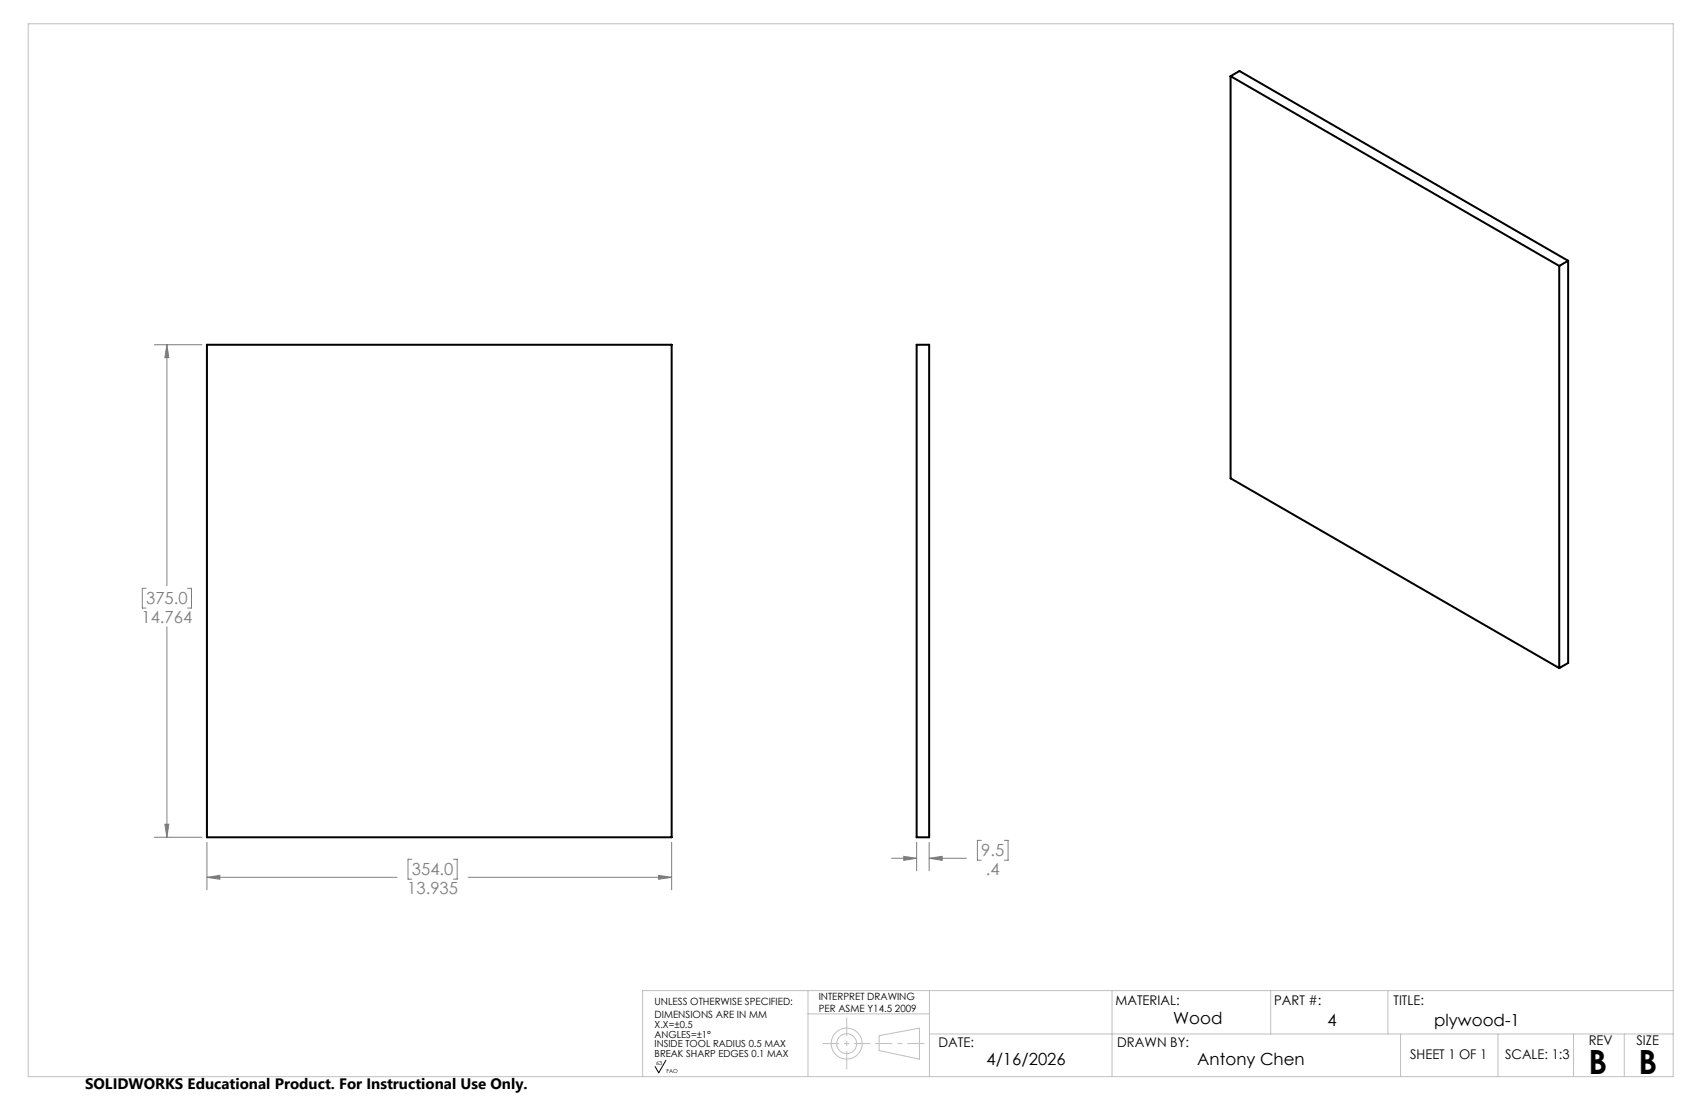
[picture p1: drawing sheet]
<svg xmlns="http://www.w3.org/2000/svg" width="432mm" height="279mm" viewBox="0 0 432 279" stroke-linecap="round" stroke-linejoin="round" font-family="sans-serif">
<path d="M312.4 19.3v102.1l83.4 48.1M312.4 19.3l83.4 48.2M312.4 19.3l2.2-1.3 83.5 48.2M395.8 67.5v102M398.1 66.2l-2.3 1.3M398.1 66.2v102l-2.3 1.3M52.5 87.5h118v125h-118zM232.7 87.5h3.2v125h-3.2z" fill="none" stroke="#000" stroke-width=".51"/>
<g fill="none" stroke="#808080" stroke-width=".25">
<path d="M39.2 87.5h12.1M42.4 87.5l.5 3.3h-1.1zM42.4 87.5v61.1M37.1 149.3h-1v5h1M42.4 159.1v53.4M47.6 149.3h1v5h-1M39.2 212.5h12.1M41.8 209.2h1.1l-.5 3.3zM52.5 213.7v12.1M104.5 218.1h-.9v5h.9M115.1 218.1h1v5h-1M170.5 213.7v12.1"/>
<path d="M226.3 217.8h6.4M229.4 217.3l3.3 .5-3.3 .5zM232.7 213.7v7.3M235.9 217.8l3.3-.5v1zM235.9 213.7v7.3M235.9 217.8h9.4M249.1 213.3h-1v5h1M255 213.3h.9v5h-.9M52.5 222.6l3.3-.5v1zM52.5 222.6h48.3M118.9 222.6h51.6M167.2 222.1l3.3 .5-3.3 .5z"/>
</g>
<g fill="none" stroke="#c0c0c0" stroke-width=".25">
<path d="M7.2 6h417.5v267.2h-417.5zM205.1 251.4v21.7M205.1 257.3h30.8M235.9 251.4v21.8M282.3 251.4v21.8M322.6 251.4v11M352.3 251.4v11M424.7 251.4h-261.6v21.8M223.2 262.8l10.2-1.9v7.9l-10.2-2.2zM235.9 262.4h188.8M355.5 262.4v10.8M380.3 262.4v10.8"/>
<path d="M399.5 262.4v10.8M412.3 262.4v10.8"/>
<circle cx="214.9" cy="264.8" r="3.9"/>
<circle cx="214.9" cy="264.8" r="2.52"/>
</g>
<path d="M214.9 258.3v13.1" fill="none" stroke="#c0c0c0" stroke-width=".25" stroke-dasharray="15.2 1.3 1.3 1.3" stroke-dashoffset="10.6" stroke-linecap="butt"/>
<path d="M208.9 264.8h12.1" fill="none" stroke="#c0c0c0" stroke-width=".25" stroke-dasharray="15.2 1.3 1.3 1.3" stroke-dashoffset="11.1" stroke-linecap="butt"/>
<path d="M222.2 264.8h12.4" fill="none" stroke="#c0c0c0" stroke-width=".25" stroke-dasharray="15.2 1.3 1.3 1.3" stroke-dashoffset="10.9" stroke-linecap="butt"/>
<path d="M169.1 269.1l-1.9 3.1-.9-1.5" fill="none" stroke="#000" stroke-width=".25"/>
<path d="M235.9 217.8l3.3-.5v1zM229.4 217.3l3.3 .5-3.3 .5zM167.2 222.1l3.3 .5-3.3 .5zM52.5 222.6l3.3-.5v1zM41.8 209.2h1.1l-.5 3.3zM42.4 87.5l.5 3.3h-1.1z" fill="#808080"/>
<g font-size="8.5">
<text x="403.2" y="272.6">B</text>
<text x="415.9" y="272.6">B</text>
</g>
<g font-size="4.2" fill="#808080">
<text x="37.1" y="153.4">375.0</text>
<text x="35.9" y="158.1">14.764</text>
<text x="249.1" y="217.4">9.5</text>
<text x="103.4" y="226.9">13.935</text>
<text x="104.6" y="222.2">354.0</text>
<text x="250.3" y="222.1">.4</text>
</g>
<g font-size="4.2">
<text x="297.8" y="259.9">Wood</text>
<text x="337" y="260.3">4</text>
<text x="364.1" y="260.3">plywood-1</text>
<text x="250.4" y="270.4">4/16/2026</text>
<text x="303.9" y="270.4">Antony Chen</text>
</g>
<text font-size="3.8" x="21.6" y="276.3">SOLIDWORKS Educational Product. For Instructional Use Only.</text>
<g font-size="3.4">
<text x="283.1" y="255">MATERIAL:</text>
<text x="323.4" y="255">PART #:</text>
<text x="353.8" y="255">TITLE:</text>
<text x="238.3" y="265.8">DATE:</text>
<text x="283.6" y="265.8">DRAWN BY:</text>
<text x="358" y="268.8">SHEET 1 OF 1</text>
<text x="382.1" y="268.8">SCALE: 1:3</text>
<text x="403.3" y="265.2">REV</text>
<text x="415.4" y="265.2">SIZE</text>
</g>
<g font-size="2.5">
<text x="166.2" y="255.1">UNLESS OTHERWISE SPECIFIED:</text>
<text x="207.8" y="253.8">INTERPRET DRAWING</text>
<text x="207.8" y="256.7">PER ASME Y14.5 2009</text>
<text x="166.2" y="258.4">DIMENSIONS ARE IN MM</text>
<text x="166.2" y="260.9">X.X=±0.5</text>
<text x="166.2" y="263.4">ANGLES=±1°</text>
<text x="166.2" y="265.8">INSIDE TOOL RADIUS 0.5 MAX</text>
<text x="166.2" y="268.3">BREAK SHARP EDGES 0.1 MAX</text>
</g>
<g font-size="1.4">
<text x="166.6" y="270.3">63</text>
<text x="169.2" y="272.2">FAO</text>
</g>
</svg>
